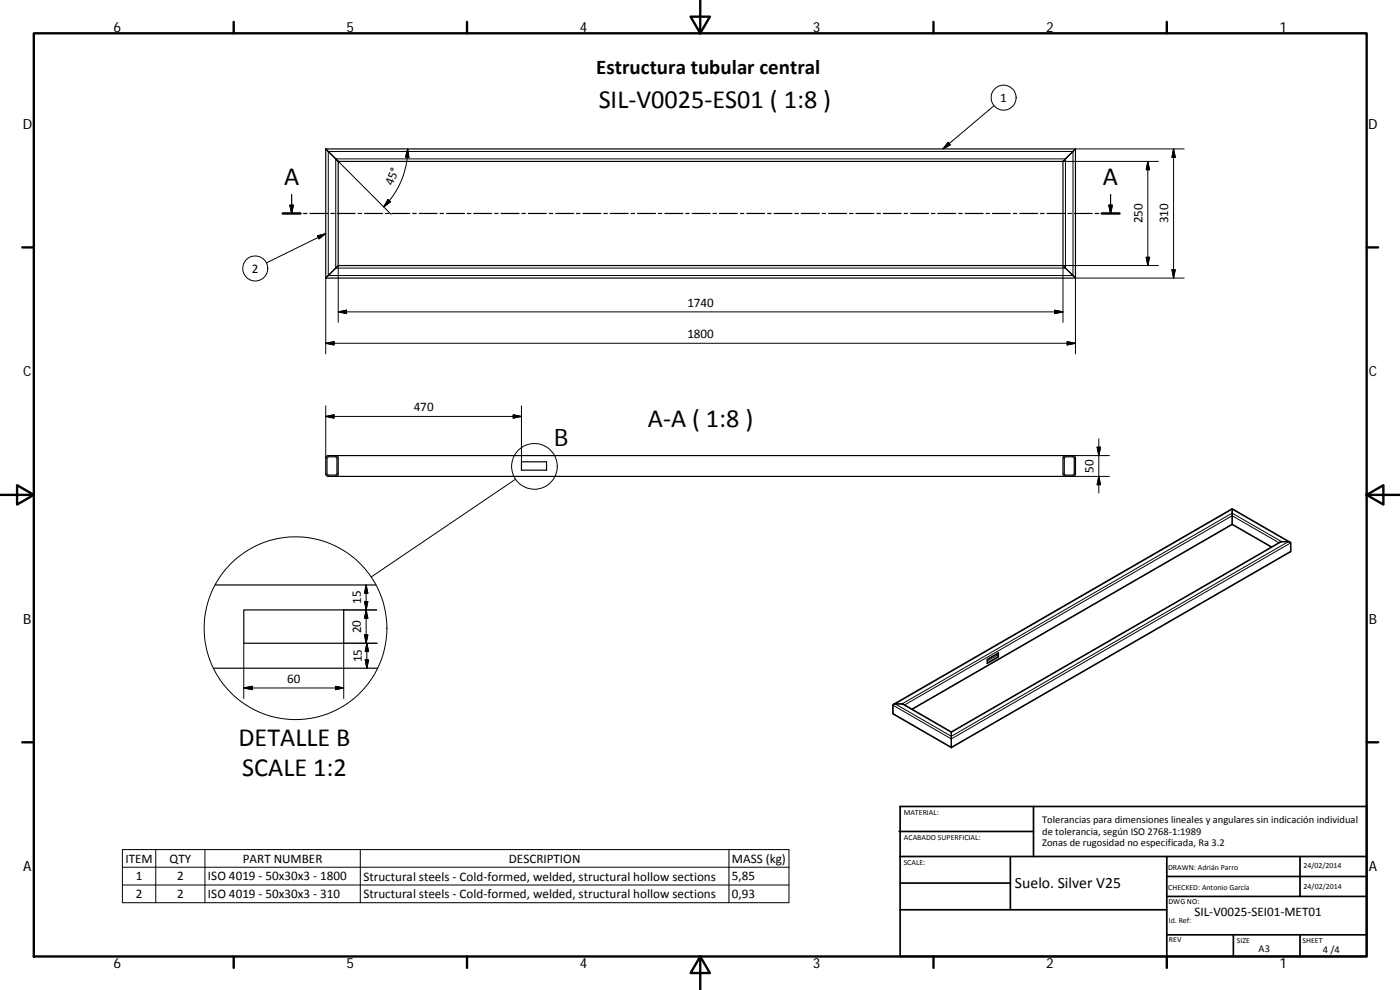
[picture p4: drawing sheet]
<svg xmlns="http://www.w3.org/2000/svg" width="420mm" height="297mm" viewBox="0 0 420 297" stroke-linecap="round" stroke-linejoin="round" font-family="sans-serif">
<g fill="none" stroke="#000" stroke-width=".36">
<path d="M87.5 58.4v5.7M97.8 44.7v38.7M97.8 44.7h225M97.8 44.7l3.7 3.7M101.5 48.4h217.5M101.5 48.4v31.3M319 48.4v31.3M322.8 44.7l-3.8 3.7M322.8 44.7v38.7M333.3 58.4v5.7M84.8 64.1h5.4M87 61.6h1l-.5 2.5z"/>
<path d="M91.1 64.1h1M93 64.1h5.4M99.3 64.1h1M101.2 64.1h5.4M101.5 79.7h217.5M101.5 79.7l-3.7 3.7M107.5 64.1h1.1M109.4 64.1h5.4M115.7 64.1h1M117.6 64.1h5.4M123.9 64.1h1M125.8 64.1h5.4"/>
<path d="M132.1 64.1h1M134 64.1h5.4M140.2 64.1h1.1M142.2 64.1h5.4M148.5 64.1h1M150.4 64.1h5.4M156.6 64.1h1.1M158.6 64.1h5.3M164.8 64.1h1.1M166.8 64.1h5.4M173 64.1h1.1M175 64.1h5.3"/>
<path d="M181.2 64.1h1.1M183.1 64.1h5.4M189.4 64.1h1.1M191.3 64.1h5.4M197.6 64.1h1M199.5 64.1h5.4M205.8 64.1h1.1M207.7 64.1h5.4M214 64.1h1M215.9 64.1h5.4M222.2 64.1h1M224.1 64.1h5.4"/>
<path d="M230.4 64.1h1M232.3 64.1h5.4M238.6 64.1h1M240.5 64.1h5.4M246.7 64.1h1.1M248.7 64.1h5.4M255 64.1h1M256.9 64.1h5.4M263.1 64.1h1.1M265.1 64.1h5.4M271.3 64.1h1.1M273.3 64.1h5.3"/>
<path d="M279.5 64.1h1.1M281.4 64.1h5.4M287.7 64.1h1.1M289.7 64.1h5.4M295.9 64.1h1.1M297.8 64.1h5.4M304.1 64.1h1M306 64.1h5.4M312.3 64.1h1.1M314.2 64.1h5.4M319 79.7l3.8 3.7M320.5 64.1h1"/>
<path d="M322.4 64.1h5.4M328.7 64.1h1M330.6 64.1h5.4M332.8 61.6h1l-.5 2.5zM97.8 83.4h225M97.9 137l.4-.3h223.9l.6 .6v5.1l-.4 .5h-.4h-223.5l-.6-.2-.1-.5v-4.8zM98.2 137.2h2.9l-.1 5.3-2.8-.1zM100.8 136.7l.4 .1 .3 .6v5l-.3 .4-.4 .1M156.5 138.6h7.5v2.5h-7.5zM319.5 137.2h2.8v5.3l-2.5 .1-.4-.3zM319.8 136.7l-.5 .1-.3 .5v5.1l.8 .5M369.8 152.6v4.8"/>
<path d="M369.8 152.6l17.3 10M369.8 157.4l11.7 6.7M369.8 157.4l-96 55.4M369.8 152.6l-101.6 58.7M64.5 175.5h48.3M73.2 183h30v10h-30zM296.3 197.8l3.4-1.9v1.2l-3.4 2zM299.5 197l.2 .1M299.5 195.9v1.1M299.5 197l-3.2 1.9M64 200.5h49.3M285.5 219.6l98.6-57 2.6-.1 .6 .3v2.8l-101.8 58.7"/>
<path d="M285.5 219.6v4.7M285.5 219.6l-14.3-8.3-2.7-.1-.5 .3 .1 2.8 17.4 10"/>
</g>
<g fill="none" stroke="#000" stroke-width=".3">
<path d="M298.3 31.7l-15.3 13M98.5 45.4h223.5v37.3h-223.5zM100.8 47.7h219v32.7h-219zM100.8 47.7l16.6 16.6M116.4 59.9l.8 .7-2 1.5zM122.4 44.7l.3 2.5h-1zM122.4 44.7a24.5 24.5 0 0 1-7.2 17.4M284.6 42.7l.6 .8-2.2 1.2zM319 48.4h28.7M322.8 44.7h32.6M344.5 48.4v31.3M344.5 48.4l.5 2.5h-1z"/>
<path d="M352.2 44.7v38.7M352.2 44.7l.5 2.5h-1zM95.3 70.8l2.5-.7-2.1 1.5zM97.8 70.1l-17.9 8.8M101.5 79.7v17.1M344 77.2h1l-.5 2.5zM347.7 79.7h-28.7v17.1M97.8 83.4v22.8M101.5 93.6l2.5-.5v1zM101.5 93.6h217.5M316.5 93.1l2.5 .5-2.5 .5zM351.7 80.9h1l-.5 2.5z"/>
<path d="M355.4 83.4h-32.6v22.8M97.8 103l2.5-.5v1zM97.8 103h225M320.3 102.5l2.5 .5-2.5 .5zM97.8 121.8v15.6M97.8 124.9l2.5-.4v1zM97.8 124.9h58.7M154 124.5l2.5 .4-2.5 .6zM156.5 121.8v16.8M319.8 136.7h13.1M329.3 134.2h1l-.5 2.5zM329.8 131.7v16.2"/>
<path d="M154.7 143.8l-43.3 29.3M319.8 142.9h13.1M329.8 142.9l.5 2.5h-1zM109.9 175.5v17.5M109.9 175.5l.5 2.5h-1zM381.7 164.1l-11.9-6.9-96.1 55.5M383.8 162.8l-14-8.1-98.3 56.8M387.4 165.4l-101.9 58.8-17.5-10.1M387.4 162.9l-101.9 58.8-17.5-10.1M73.2 193v16.6M103.2 183h9.9M109.4 190.5h1l-.5 2.5z"/>
<path d="M109.4 180.5h1l-.5 2.5zM109.6 198h1l-.5 2.5zM109.9 183l.5 2.5h-1zM110.1 193v7.5M110.1 193l.5 2.5h-1zM113.3 193h-10.1v16.6M299.5 196.5l-3.2 1.8M299.5 196.1l-3.2 1.8M73.2 206.4l2.5-.5v1zM73.2 206.4h30M100.7 205.9l2.5 .5-2.5 .5zM268.7 211.2l101.1-58.4 16.9 9.7-101.2 58.4z"/>
<path d="M270.7 211.2l99.1-57.2 14.8 8.5-99.1 57.3zM36.7 254.9h200.1v15.9h-200.1zM46.7 254.9v15.9M61.5 254.9v15.9M108.1 254.9v15.9M218.8 254.9v15.9M36.7 260.2h200.1M36.7 265.5h200.1"/>
<circle cx="301.2" cy="29.3" r="3.8"/>
<circle cx="76.6" cy="80.5" r="3.8"/>
<circle cx="160.4" cy="139.9" r="6.9"/>
<circle cx="88.7" cy="188.5" r="27.4"/>
</g>
<g fill="none" stroke="#000" stroke-width=".71">
<path d="M10.1 10h400.1v277h-400.1zM70.1 6.6v3.4M140.2 6.6v3.4M207.3 5h5.8l-2.9 5zM210.2 0v10M280.2 6.6v3.4M350.2 6.6v3.4M6.7 74.2h3.4M84.8 64.1h5.4M330.6 64.1h5.4M410.2 74.2h3.4M.2 148.5h9.9"/>
<path d="M5.1 145.6l5 2.9-5 2.9zM410.2 148.5l5-2.9v5.8zM410.2 148.5h9.9M6.7 222.7h3.4M410.2 222.7h3.4M70.1 287v3.4M140.2 287v3.4M210.2 287l2.9 5h-5.8zM210.2 287v10M280.2 287v3.4M350.2 287v3.4"/>
</g>
<g fill="none" stroke="#000" stroke-width=".51">
<path d="M269.8 249.5h40.4M270.1 257h140.1M270.1 242h140.1v45h-140.1zM303.2 257v16M310.2 242v15M350.2 257v30M390.2 257v12M270.1 273h80.1M270.1 265h33.1M350.2 269h60M350.2 263h60M350.2 280.5h60"/>
<path d="M370.2 280.5v6.5M390.2 280.5v6.5"/>
</g>
<path d="M87 61.6h1l-.5 2.5zM332.8 61.6h1l-.5 2.5z" fill="#000" stroke="#000" stroke-width=".36"/>
<g fill="#000" stroke="#000" stroke-width=".3">
<path d="M116.4 59.9l.8 .7-2 1.5zM122.4 44.7l.3 2.5h-1zM284.6 42.7l.6 .8-2.2 1.2zM344.5 48.4l.5 2.5h-1zM352.2 44.7l.5 2.5h-1zM95.3 70.8l2.5-.7-2.1 1.5zM344 77.2h1l-.5 2.5zM101.5 93.6l2.5-.5v1zM316.5 93.1l2.5 .5-2.5 .5zM351.7 80.9h1l-.5 2.5zM97.8 103l2.5-.5v1zM320.3 102.5l2.5 .5-2.5 .5z"/>
<path d="M97.8 124.9l2.5-.4v1zM154 124.5l2.5 .4-2.5 .6zM329.3 134.2h1l-.5 2.5zM329.8 142.9l.5 2.5h-1zM109.9 175.5l.5 2.5h-1zM109.4 190.5h1l-.5 2.5zM109.4 180.5h1l-.5 2.5zM109.6 198h1l-.5 2.5zM109.9 183l.5 2.5h-1zM110.1 193l.5 2.5h-1zM73.2 206.4l2.5-.5v1zM100.7 205.9l2.5 .5-2.5 .5z"/>
</g>
<g font-size="7.9">
<text x="179.7" y="32.5">SIL‐V0025‐ES01 ( 1:8 )</text>
<text x="85.2" y="55.5">A</text>
<text x="331" y="55.5">A</text>
<text x="194.4" y="128.1">A‐A ( 1:8 )</text>
<text x="71.6" y="223.7">DETALLE B</text>
<text x="72.7" y="232.7">SCALE 1:2</text>
</g>
<text font-size="7.2" x="166.3" y="133.8">B</text>
<text font-size="6.3" x="179" y="22.1">Estructura tubular central</text>
<text font-size="4.7" x="304.6" y="266.6">Suelo. Silver V25</text>
<g font-size="4.2">
<text x="34" y="9.6">6</text>
<text x="104" y="9.6">5</text>
<text x="174" y="9.6">4</text>
<text x="244" y="9.6">3</text>
<text x="314" y="9.6">2</text>
<text x="384" y="9.6">1</text>
<text x="6.8" y="38.7">D</text>
<text x="410.6" y="38.7">D</text>
<text x="7" y="112.9">C</text>
<text x="410.8" y="112.9">C</text>
<text x="7" y="187.1">B</text>
<text x="410.8" y="187.1">B</text>
<text x="7" y="261.3">A</text>
<text x="410.8" y="261.3">A</text>
<text x="34" y="290.4">6</text>
<text x="104" y="290.4">5</text>
<text x="174" y="290.4">4</text>
<text x="244" y="290.4">3</text>
<text x="314" y="290.4">2</text>
<text x="384" y="290.4">1</text>
</g>
<g font-size="3.9">
<text x="300.2" y="30.6">1</text>
<text x="117.8" y="55.9" transform="rotate(-68 117.8 55.9)">45°</text>
<text x="342.9" y="67.1" transform="rotate(-90 342.9 67.1)">250</text>
<text x="350.6" y="67.1" transform="rotate(-90 350.6 67.1)">310</text>
<text x="75.6" y="81.8">2</text>
<text x="206.3" y="92">1740</text>
<text x="206.3" y="101.5">1800</text>
<text x="124.2" y="123.4">470</text>
<text x="328.2" y="141.8" transform="rotate(-90 328.2 141.8)">50</text>
<text x="108.3" y="181.2" transform="rotate(-90 108.3 181.2)">15</text>
<text x="108.3" y="190" transform="rotate(-90 108.3 190)">20</text>
<text x="108.6" y="198.7" transform="rotate(-90 108.6 198.7)">15</text>
<text x="86.2" y="204.9">60</text>
<text x="37.6" y="258.8">ITEM</text>
<text x="50.9" y="258.8">QTY</text>
<text x="72.9" y="258.8">PART NUMBER</text>
<text x="152.7" y="258.8">DESCRIPTION</text>
<text x="219.7" y="258.9">MASS (kg)</text>
<text x="40.8" y="264.1">1</text>
<text x="40.8" y="269.5">2</text>
<text x="53.1" y="264.1">2</text>
<text x="53.1" y="269.5">2</text>
<text x="62.4" y="264.1">ISO 4019 ‐ 50x30x3 ‐ 1800</text>
<text x="62.4" y="269.5">ISO 4019 ‐ 50x30x3 ‐ 310</text>
<text x="109.1" y="264.2">Structural steels ‐ Cold‐formed, welded, structural hollow sections</text>
<text x="109.1" y="269.5">Structural steels ‐ Cold‐formed, welded, structural hollow sections</text>
<text x="219.7" y="264.1">5,85</text>
<text x="219.7" y="269.5">0,93</text>
<text x="358.5" y="274.9">SIL‐V0025‐SEI01‐MET01</text>
</g>
<g font-size="3.1">
<text x="312.8" y="246.8">Tolerancias para dimensiones lineales y angulares sin indicación individual</text>
<text x="312.8" y="250.4">de tolerancia, según ISO 2768‐1:1989</text>
<text x="312.8" y="254">Zonas de rugosidad no especificada, Ra 3.2</text>
<text x="377.7" y="285.6">A3</text>
<text x="397" y="285.9">4 /4</text>
</g>
<g font-size="2.4">
<text x="271.2" y="244.4">MATERIAL:</text>
<text x="271.3" y="251.9">ACABADO SUPERFICIAL:</text>
<text x="271.2" y="259.7">SCALE:</text>
<text x="350.6" y="260.9">DRAWN: Adrián Parro</text>
<text x="391.2" y="260.6">24/02/2014</text>
<text x="350.6" y="267">CHECKED: Antonio García</text>
<text x="391.2" y="266.6">24/02/2014</text>
<text x="350.7" y="271.4">DWG NO:</text>
<text x="350.8" y="276.8">Id. Ref:</text>
<text x="350.8" y="282.8">REV</text>
<text x="371.2" y="282.9">SIZE</text>
<text x="390.9" y="282.9">SHEET</text>
</g>
</svg>
